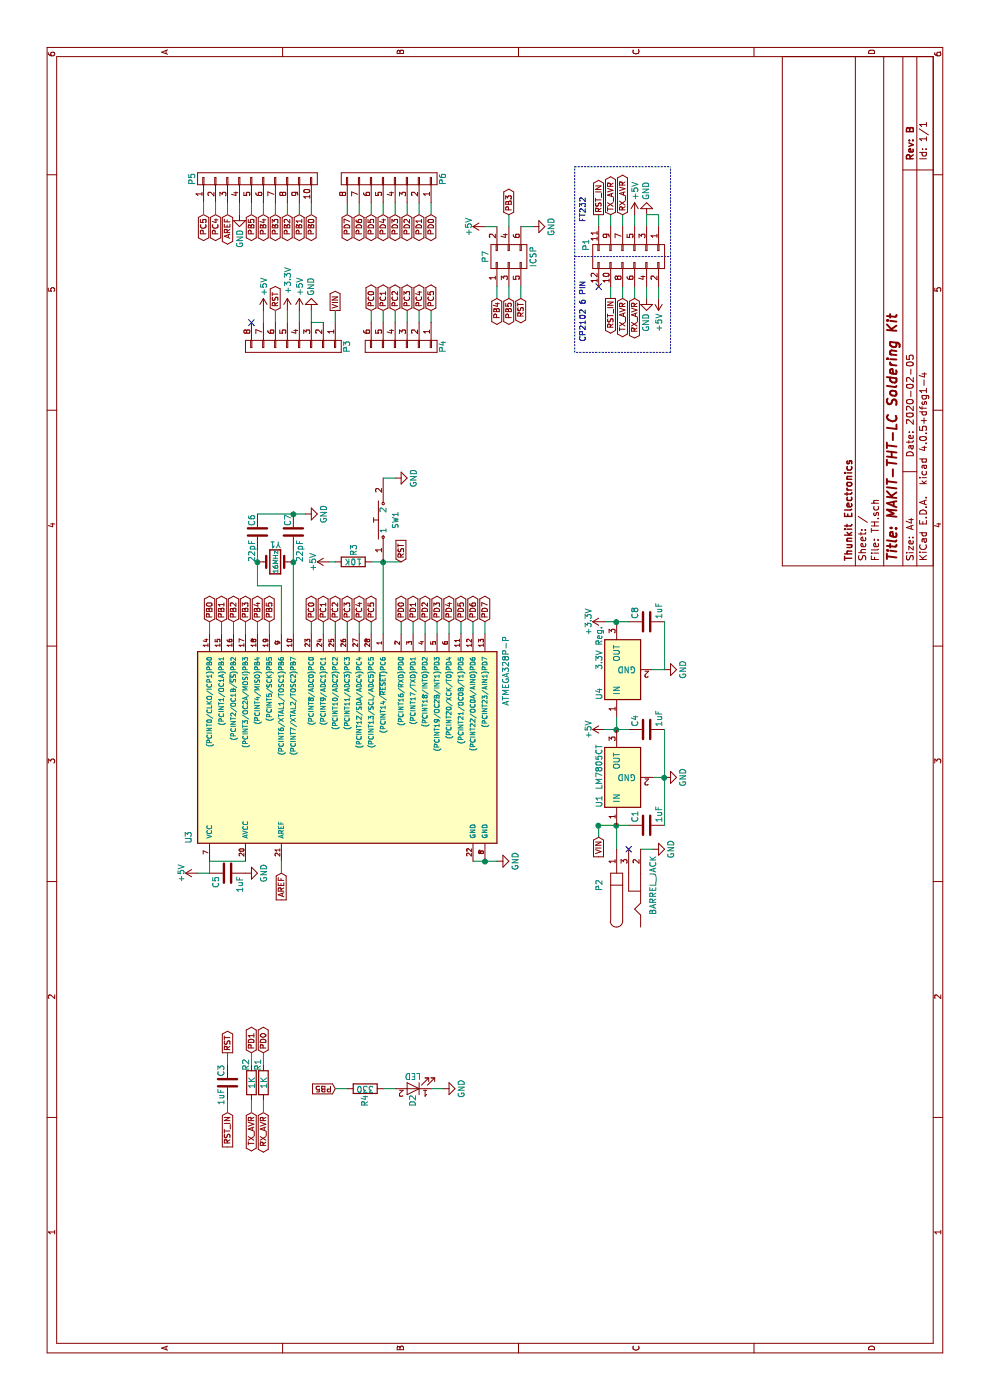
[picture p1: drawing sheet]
EESchema Schematic File Version 2
LIBS:power
LIBS:device
LIBS:transistors
LIBS:conn
LIBS:linear
LIBS:regul
LIBS:74xx
LIBS:cmos4000
LIBS:adc-dac
LIBS:memory
LIBS:xilinx
LIBS:microcontrollers
LIBS:dsp
LIBS:microchip
LIBS:analog_switches
LIBS:motorola
LIBS:texas
LIBS:intel
LIBS:audio
LIBS:interface
LIBS:digital-audio
LIBS:philips
LIBS:display
LIBS:cypress
LIBS:siliconi
LIBS:opto
LIBS:atmel
LIBS:contrib
LIBS:valves
LIBS:TH-cache
EELAYER 25 0
EELAYER END
$Descr A4 11693 8268
encoding utf-8
Sheet 1 1
Title "MAKIT-THT-LC Soldering Kit"
Date "2020-02-05"
Rev "B"
Comp "Thunkit Electronics"
Comment1 ""
Comment2 ""
Comment3 ""
Comment4 ""
$EndDescr
$Comp
L ATMEGA328P-P U3
U 1 1
P 5400 2850
F 0 "U3" H 4650 4100 50  0000 L BNN
F 1 "ATMEGA328P-P" H 5800 1450 50  0000 L BNN
F 2 "Housings_DIP:DIP-28_W7.62mm_LongPads" H 5400 2850 50  0001 C CIN
F 3 "" H 5400 2850 50  0000 C CNN
	1    5400 2850
	1    0    0    -1  
$EndComp
Text GLabel 6500 1750 2    47   BiDi ~ 0
PB0
Text GLabel 6500 1850 2    47   BiDi ~ 0
PB1
Text GLabel 6500 1950 2    47   BiDi ~ 0
PB2
Text GLabel 6500 2050 2    47   BiDi ~ 0
PB3
Text GLabel 6500 2150 2    47   BiDi ~ 0
PB4
Text GLabel 6500 2250 2    47   BiDi ~ 0
PB5
Text GLabel 6500 2600 2    47   BiDi ~ 0
PC0
Text GLabel 6500 2700 2    47   BiDi ~ 0
PC1
Text GLabel 6500 2800 2    47   BiDi ~ 0
PC2
Text GLabel 6500 2900 2    47   BiDi ~ 0
PC3
Text GLabel 6500 3000 2    47   BiDi ~ 0
PC4
Text GLabel 6500 3100 2    47   BiDi ~ 0
PC5
Text GLabel 6500 3350 2    47   BiDi ~ 0
PD0
Text GLabel 6500 3450 2    47   BiDi ~ 0
PD1
Text GLabel 6500 3550 2    47   BiDi ~ 0
PD2
Text GLabel 6500 3650 2    47   BiDi ~ 0
PD3
Text GLabel 6500 3750 2    47   BiDi ~ 0
PD4
Text GLabel 6500 3850 2    47   BiDi ~ 0
PD5
Text GLabel 6500 3950 2    47   BiDi ~ 0
PD6
Text GLabel 6500 4050 2    47   BiDi ~ 0
PD7
Wire Wire Line
	6400 2250 6500 2250
Wire Wire Line
	6500 2150 6400 2150
Wire Wire Line
	6400 2050 6500 2050
Wire Wire Line
	6500 1950 6400 1950
Wire Wire Line
	6500 1850 6400 1850
Wire Wire Line
	6400 1750 6500 1750
Wire Wire Line
	6400 3200 7000 3200
Wire Wire Line
	6500 3100 6400 3100
Wire Wire Line
	6400 3000 6500 3000
Wire Wire Line
	6500 2900 6400 2900
Wire Wire Line
	6400 2800 6500 2800
Wire Wire Line
	6500 2700 6400 2700
Wire Wire Line
	6500 2600 6400 2600
Wire Wire Line
	6400 3350 6500 3350
Wire Wire Line
	6500 3450 6400 3450
Wire Wire Line
	6400 3550 6500 3550
Wire Wire Line
	6500 3650 6400 3650
Wire Wire Line
	6400 3750 6500 3750
Wire Wire Line
	6400 3850 6500 3850
Wire Wire Line
	6500 3950 6400 3950
Wire Wire Line
	6400 4050 6500 4050
$Comp
L CONN_01X08 P6
U 1 1
P 10200 3250
F 0 "P6" H 10200 3700 50  0000 C CNN
F 1 "CONN_01X08" V 10300 3250 50  0001 C CNN
F 2 "Pin_Headers:Pin_Header_Straight_1x08_Pitch2.54mm" H 10200 3250 50  0001 C CNN
F 3 "" H 10200 3250 50  0000 C CNN
	1    10200 3250
	1    0    0    1   
$EndComp
$Comp
L CONN_01X06 P4
U 1 1
P 8800 3350
F 0 "P4" H 8800 3700 50  0000 C CNN
F 1 "CONN_01X06" V 8900 3350 50  0001 C CNN
F 2 "Pin_Headers:Pin_Header_Straight_1x06_Pitch2.54mm" H 8800 3350 50  0001 C CNN
F 3 "" H 8800 3350 50  0000 C CNN
	1    8800 3350
	-1   0    0    1   
$EndComp
Text GLabel 9900 2600 0    47   BiDi ~ 0
PB0
Text GLabel 9900 2500 0    47   BiDi ~ 0
PB1
Text GLabel 9900 2400 0    47   BiDi ~ 0
PB2
Text GLabel 9900 2300 0    47   BiDi ~ 0
PB3
Text GLabel 9900 2200 0    47   BiDi ~ 0
PB4
Text GLabel 9900 2100 0    47   BiDi ~ 0
PB5
Text GLabel 9100 3100 2    47   BiDi ~ 0
PC0
Text GLabel 9100 3200 2    47   BiDi ~ 0
PC1
Text GLabel 9100 3300 2    47   BiDi ~ 0
PC2
Text GLabel 9100 3400 2    47   BiDi ~ 0
PC3
Text GLabel 9100 3500 2    47   BiDi ~ 0
PC4
Text GLabel 9100 3600 2    47   BiDi ~ 0
PC5
Text GLabel 9100 2300 2    47   BiDi ~ 0
RST
Text GLabel 9900 3600 0    47   BiDi ~ 0
PD0
Text GLabel 9900 3500 0    47   BiDi ~ 0
PD1
Text GLabel 9900 3400 0    47   BiDi ~ 0
PD2
Text GLabel 9900 3300 0    47   BiDi ~ 0
PD3
Text GLabel 9900 3200 0    47   BiDi ~ 0
PD4
Text GLabel 9900 3100 0    47   BiDi ~ 0
PD5
Text GLabel 9900 3000 0    47   BiDi ~ 0
PD6
Text GLabel 9900 2900 0    47   BiDi ~ 0
PD7
Wire Wire Line
	10000 2100 9900 2100
Wire Wire Line
	9900 2200 10000 2200
Wire Wire Line
	10000 2300 9900 2300
Wire Wire Line
	9900 2400 10000 2400
Wire Wire Line
	9900 2500 10000 2500
Wire Wire Line
	10000 2600 9900 2600
Wire Wire Line
	9000 2300 9100 2300
Wire Wire Line
	9100 3600 9000 3600
Wire Wire Line
	9000 3500 9100 3500
Wire Wire Line
	9100 3400 9000 3400
Wire Wire Line
	9000 3300 9100 3300
Wire Wire Line
	9100 3200 9000 3200
Wire Wire Line
	9100 3100 9000 3100
Wire Wire Line
	10000 3600 9900 3600
Wire Wire Line
	9900 3500 10000 3500
Wire Wire Line
	10000 3400 9900 3400
Wire Wire Line
	9900 3300 10000 3300
Wire Wire Line
	10000 3200 9900 3200
Wire Wire Line
	10000 3100 9900 3100
Wire Wire Line
	9900 3000 10000 3000
Wire Wire Line
	10000 2900 9900 2900
Text GLabel 9900 1900 0    47   BiDi ~ 0
AREF
$Comp
L GND #PWR01
U 1 1
P 9900 2000
F 0 "#PWR01" H 9900 1750 50  0001 C CNN
F 1 "GND" V 9900 1800 50  0000 C CNN
F 2 "" H 9900 2000 50  0000 C CNN
F 3 "" H 9900 2000 50  0000 C CNN
	1    9900 2000
	0    1    1    0   
$EndComp
Wire Wire Line
	9900 1900 10000 1900
Wire Wire Line
	10000 2000 9900 2000
$Comp
L R R3
U 1 1
P 7000 2950
F 0 "R3" H 7100 2950 50  0000 C CNN
F 1 "10K" V 7000 2950 50  0000 C CNN
F 2 "Resistors_THT:R_Axial_DIN0207_L6.3mm_D2.5mm_P7.62mm_Horizontal" V 6930 2950 50  0001 C CNN
F 3 "" H 7000 2950 50  0000 C CNN
	1    7000 2950
	1    0    0    -1  
$EndComp
$Comp
L +5V #PWR02
U 1 1
P 7000 2750
F 0 "#PWR02" H 7000 2600 50  0001 C CNN
F 1 "+5V" H 7000 2890 50  0000 C CNN
F 2 "" H 7000 2750 50  0000 C CNN
F 3 "" H 7000 2750 50  0000 C CNN
	1    7000 2750
	1    0    0    -1  
$EndComp
Wire Wire Line
	7000 3100 7000 3350
Connection ~ 7000 3200
$Comp
L Crystal Y1
U 1 1
P 7000 2300
F 0 "Y1" H 7000 2450 50  0000 C CNN
F 1 "16MHz" V 7000 2300 39  0000 C CNN
F 2 "Crystals:Crystal_HC49-U_Vertical" H 7000 2300 50  0001 C CNN
F 3 "" H 7000 2300 50  0000 C CNN
	1    7000 2300
	0    1    1    0   
$EndComp
$Comp
L C C6
U 1 1
P 7250 2150
F 0 "C6" V 7200 2200 50  0000 L CNN
F 1 "22pF" V 7200 1900 50  0000 L CNN
F 2 "Capacitors_THT:C_Disc_D3.8mm_W2.6mm_P2.50mm" H 7288 2000 50  0001 C CNN
F 3 "" H 7250 2150 50  0000 C CNN
	1    7250 2150
	0    1    1    0   
$EndComp
$Comp
L C C7
U 1 1
P 7250 2450
F 0 "C7" V 7200 2500 50  0000 L CNN
F 1 "22pF" V 7300 2200 50  0000 L CNN
F 2 "Capacitors_THT:C_Disc_D3.8mm_W2.6mm_P2.50mm" H 7288 2300 50  0001 C CNN
F 3 "" H 7250 2450 50  0000 C CNN
	1    7250 2450
	0    1    1    0   
$EndComp
Wire Wire Line
	6400 2350 6800 2350
Wire Wire Line
	6800 2150 7100 2150
Connection ~ 7000 2150
Wire Wire Line
	6800 2350 6800 2150
Wire Wire Line
	6400 2450 7100 2450
Connection ~ 7000 2450
$Comp
L GND #PWR03
U 1 1
P 7400 2550
F 0 "#PWR03" H 7400 2300 50  0001 C CNN
F 1 "GND" H 7400 2400 50  0000 C CNN
F 2 "" H 7400 2550 50  0000 C CNN
F 3 "" H 7400 2550 50  0000 C CNN
	1    7400 2550
	1    0    0    -1  
$EndComp
Wire Wire Line
	7400 2150 7400 2550
Connection ~ 7400 2450
Wire Wire Line
	9000 2500 9100 2500
$Comp
L GND #PWR04
U 1 1
P 9100 2600
F 0 "#PWR04" H 9100 2350 50  0001 C CNN
F 1 "GND" V 9100 2400 50  0000 C CNN
F 2 "" H 9100 2600 50  0000 C CNN
F 3 "" H 9100 2600 50  0000 C CNN
	1    9100 2600
	0    -1   -1   0   
$EndComp
Wire Wire Line
	9000 2600 9000 2700
Wire Wire Line
	9000 2600 9100 2600
$Comp
L +5V #PWR05
U 1 1
P 4400 1650
F 0 "#PWR05" H 4400 1500 50  0001 C CNN
F 1 "+5V" H 4400 1790 50  0000 C CNN
F 2 "" H 4400 1650 50  0000 C CNN
F 3 "" H 4400 1650 50  0000 C CNN
	1    4400 1650
	1    0    0    -1  
$EndComp
Wire Wire Line
	4400 1650 4400 1750
Wire Wire Line
	4400 1750 4500 1750
Wire Wire Line
	4500 1750 4500 2050
Text GLabel 4400 2350 0    47   Input ~ 0
AREF
Wire Wire Line
	4400 2350 4500 2350
$Comp
L GND #PWR06
U 1 1
P 4500 4150
F 0 "#PWR06" H 4500 3900 50  0001 C CNN
F 1 "GND" H 4500 4000 50  0000 C CNN
F 2 "" H 4500 4150 50  0000 C CNN
F 3 "" H 4500 4150 50  0000 C CNN
	1    4500 4150
	1    0    0    -1  
$EndComp
Wire Wire Line
	4500 3950 4500 4150
Connection ~ 4500 4050
$Comp
L C C5
U 1 1
P 4400 1900
F 0 "C5" H 4425 2000 50  0000 L CNN
F 1 "1uF" H 4425 1800 50  0000 L CNN
F 2 "Capacitors_THT:C_Disc_D3.8mm_W2.6mm_P2.50mm" H 4438 1750 50  0001 C CNN
F 3 "" H 4400 1900 50  0000 C CNN
	1    4400 1900
	-1   0    0    -1  
$EndComp
$Comp
L GND #PWR07
U 1 1
P 4400 2050
F 0 "#PWR07" H 4400 1800 50  0001 C CNN
F 1 "GND" H 4400 1900 50  0000 C CNN
F 2 "" H 4400 2050 50  0000 C CNN
F 3 "" H 4400 2050 50  0000 C CNN
	1    4400 2050
	1    0    0    -1  
$EndComp
$Comp
L C C1
U 1 1
P 4800 5400
F 0 "C1" H 4825 5500 50  0000 L CNN
F 1 "1uF" H 4825 5300 50  0000 L CNN
F 2 "Capacitors_THT:C_Disc_D3.8mm_W2.6mm_P2.50mm" H 4838 5250 50  0001 C CNN
F 3 "" H 4800 5400 50  0000 C CNN
	1    4800 5400
	1    0    0    -1  
$EndComp
$Comp
L C C4
U 1 1
P 5600 5400
F 0 "C4" H 5625 5500 50  0000 L CNN
F 1 "1uF" H 5625 5300 50  0000 L CNN
F 2 "Capacitors_THT:C_Disc_D3.8mm_W2.6mm_P2.50mm" H 5638 5250 50  0001 C CNN
F 3 "" H 5600 5400 50  0000 C CNN
	1    5600 5400
	1    0    0    -1  
$EndComp
$Comp
L +5V #PWR08
U 1 1
P 5600 5050
F 0 "#PWR08" H 5600 4900 50  0001 C CNN
F 1 "+5V" H 5600 5190 50  0000 C CNN
F 2 "" H 5600 5050 50  0000 C CNN
F 3 "" H 5600 5050 50  0000 C CNN
	1    5600 5050
	1    0    0    -1  
$EndComp
Wire Wire Line
	5600 5050 5600 5250
Connection ~ 5600 5150
Connection ~ 4800 5150
$Comp
L GND #PWR09
U 1 1
P 5200 5550
F 0 "#PWR09" H 5200 5300 50  0001 C CNN
F 1 "GND" H 5200 5400 50  0000 C CNN
F 2 "" H 5200 5550 50  0000 C CNN
F 3 "" H 5200 5550 50  0000 C CNN
	1    5200 5550
	1    0    0    -1  
$EndComp
Wire Wire Line
	4800 5550 5600 5550
Wire Wire Line
	5200 5550 5200 5450
Connection ~ 5200 5550
$Comp
L LM7805CT U1
U 1 1
P 5200 5200
F 0 "U1" H 5000 5400 50  0000 C CNN
F 1 "LM7805CT" H 5100 5400 50  0000 L CNN
F 2 "MOD:TO-220-3_Horizontal_NO_HOLE" H 5200 5300 50  0001 C CIN
F 3 "" H 5200 5200 50  0000 C CNN
	1    5200 5200
	1    0    0    -1  
$EndComp
Wire Wire Line
	4600 5150 4800 5150
Wire Wire Line
	7000 2800 7000 2750
$Comp
L Push_SW SW1
U 1 1
P 7350 3050
F 0 "SW1" H 7350 2800 47  0000 C CNN
F 1 "Push_SW" H 7360 3030 47  0001 C CNN
F 2 "Buttons_Switches_THT:SW_PUSH_6mm" H 7350 3050 47  0001 C CNN
F 3 "" H 7350 3050 47  0001 C CNN
	1    7350 3050
	1    0    0    -1  
$EndComp
$Comp
L GND #PWR010
U 1 1
P 7700 3300
F 0 "#PWR010" H 7700 3050 50  0001 C CNN
F 1 "GND" H 7700 3150 50  0000 C CNN
F 2 "" H 7700 3300 50  0000 C CNN
F 3 "" H 7700 3300 50  0000 C CNN
	1    7700 3300
	1    0    0    -1  
$EndComp
Wire Wire Line
	7700 3300 7700 3200
$Comp
L BARREL_JACK P2
U 1 1
P 4300 5250
F 0 "P2" H 4300 5500 50  0000 C CNN
F 1 "BARREL_JACK" H 4300 5050 50  0000 C CNN
F 2 "Connectors:BARREL_JACK" H 4300 5250 50  0001 C CNN
F 3 "" H 4300 5250 50  0000 C CNN
	1    4300 5250
	1    0    0    -1  
$EndComp
$Comp
L GND #PWR011
U 1 1
P 4600 5450
F 0 "#PWR011" H 4600 5200 50  0001 C CNN
F 1 "GND" H 4600 5300 50  0000 C CNN
F 2 "" H 4600 5450 50  0000 C CNN
F 3 "" H 4600 5450 50  0000 C CNN
	1    4600 5450
	1    0    0    -1  
$EndComp
Wire Wire Line
	4600 5450 4600 5350
NoConn ~ 4600 5250
Text GLabel 7000 3350 2    47   Input ~ 0
RST
Text GLabel 2600 2800 1    47   Input ~ 0
PB5
$Comp
L R R4
U 1 1
P 2600 3050
F 0 "R4" H 2700 3050 50  0000 C CNN
F 1 "330" V 2600 3050 50  0000 C CNN
F 2 "Resistors_THT:R_Axial_DIN0207_L6.3mm_D2.5mm_P7.62mm_Horizontal" V 2530 3050 50  0001 C CNN
F 3 "" H 2600 3050 50  0000 C CNN
	1    2600 3050
	-1   0    0    1   
$EndComp
$Comp
L LED D2
U 1 1
P 2600 3450
F 0 "D2" V 2600 3550 50  0000 C CNN
F 1 "LED" H 2600 3350 50  0000 C CNN
F 2 "LEDs:LED_D5.0mm" H 2600 3450 50  0001 C CNN
F 3 "" H 2600 3450 50  0000 C CNN
	1    2600 3450
	0    -1   -1   0   
$EndComp
$Comp
L GND #PWR012
U 1 1
P 2600 3700
F 0 "#PWR012" H 2600 3450 50  0001 C CNN
F 1 "GND" H 2600 3550 50  0000 C CNN
F 2 "" H 2600 3700 50  0000 C CNN
F 3 "" H 2600 3700 50  0000 C CNN
	1    2600 3700
	1    0    0    -1  
$EndComp
Wire Wire Line
	2600 2800 2600 2900
Wire Wire Line
	2600 3200 2600 3300
Wire Wire Line
	2600 3600 2600 3700
$Comp
L CONN_01X08 P3
U 1 1
P 8800 2450
F 0 "P3" H 8800 2900 50  0000 C CNN
F 1 "CONN_01X08" V 8900 2450 50  0001 C CNN
F 2 "Pin_Headers:Pin_Header_Straight_1x08_Pitch2.54mm" H 8800 2450 50  0001 C CNN
F 3 "" H 8800 2450 50  0000 C CNN
	1    8800 2450
	-1   0    0    1   
$EndComp
Wire Wire Line
	9100 2200 9000 2200
NoConn ~ 9000 2100
Text GLabel 9100 2800 2    47   Output ~ 0
VIN
Wire Wire Line
	9100 2800 9000 2800
Text GLabel 4700 5000 0    47   Input ~ 0
VIN
Wire Wire Line
	4700 5000 4800 5000
$Comp
L +5V #PWR013
U 1 1
P 9100 2200
F 0 "#PWR013" H 9100 2050 50  0001 C CNN
F 1 "+5V" V 9100 2400 50  0000 C CNN
F 2 "" H 9100 2200 50  0000 C CNN
F 3 "" H 9100 2200 50  0000 C CNN
	1    9100 2200
	0    1    1    0   
$EndComp
$Comp
L +5V #PWR014
U 1 1
P 9100 2500
F 0 "#PWR014" H 9100 2350 50  0001 C CNN
F 1 "+5V" V 9100 2700 50  0000 C CNN
F 2 "" H 9100 2500 50  0000 C CNN
F 3 "" H 9100 2500 50  0000 C CNN
	1    9100 2500
	0    1    1    0   
$EndComp
$Comp
L CONN_02X03 P7
U 1 1
P 9550 4250
F 0 "P7" H 9550 4450 50  0000 C CNN
F 1 "ICSP" H 9550 4050 50  0000 C CNN
F 2 "Pin_Headers:Pin_Header_Straight_2x03_Pitch2.54mm" H 9550 3050 50  0001 C CNN
F 3 "" H 9550 3050 50  0000 C CNN
	1    9550 4250
	1    0    0    -1  
$EndComp
Text GLabel 9200 4150 0    47   BiDi ~ 0
PB4
Text GLabel 9200 4250 0    47   BiDi ~ 0
PB5
Text GLabel 9200 4350 0    47   BiDi ~ 0
RST
Text GLabel 9900 4250 2    47   BiDi ~ 0
PB3
$Comp
L +5V #PWR015
U 1 1
P 9800 4050
F 0 "#PWR015" H 9800 3900 50  0001 C CNN
F 1 "+5V" H 9800 4190 50  0000 C CNN
F 2 "" H 9800 4050 50  0000 C CNN
F 3 "" H 9800 4050 50  0000 C CNN
	1    9800 4050
	1    0    0    -1  
$EndComp
$Comp
L GND #PWR016
U 1 1
P 9800 4450
F 0 "#PWR016" H 9800 4200 50  0001 C CNN
F 1 "GND" H 9800 4300 50  0000 C CNN
F 2 "" H 9800 4450 50  0000 C CNN
F 3 "" H 9800 4450 50  0000 C CNN
	1    9800 4450
	1    0    0    -1  
$EndComp
Wire Wire Line
	9800 4450 9800 4350
Wire Wire Line
	9800 4250 9900 4250
Wire Wire Line
	9800 4150 9800 4050
Wire Wire Line
	9300 4150 9200 4150
Wire Wire Line
	9200 4250 9300 4250
Wire Wire Line
	9300 4350 9200 4350
$Comp
L CONN_01X10 P5
U 1 1
P 10200 2150
F 0 "P5" H 10200 2700 50  0000 C CNN
F 1 "CONN_01X10" V 10300 2150 50  0001 C CNN
F 2 "Pin_Headers:Pin_Header_Straight_1x10_Pitch2.54mm" H 10200 2150 50  0001 C CNN
F 3 "" H 10200 2150 50  0000 C CNN
	1    10200 2150
	1    0    0    -1  
$EndComp
Text GLabel 9900 1800 0    47   BiDi ~ 0
PC4
Text GLabel 9900 1700 0    47   BiDi ~ 0
PC5
Wire Wire Line
	9900 1700 10000 1700
Wire Wire Line
	10000 1800 9900 1800
$Comp
L LM7805CT U4
U 1 1
P 6100 5200
F 0 "U4" H 5900 5400 50  0000 C CNN
F 1 "3.3V Reg." H 6100 5400 50  0000 L CNN
F 2 "TO_SOT_Packages_THT:TO-92_Inline_Wide" H 6100 5300 50  0001 C CIN
F 3 "" H 6100 5200 50  0000 C CNN
	1    6100 5200
	1    0    0    -1  
$EndComp
$Comp
L GND #PWR017
U 1 1
P 6100 5550
F 0 "#PWR017" H 6100 5300 50  0001 C CNN
F 1 "GND" H 6100 5400 50  0000 C CNN
F 2 "" H 6100 5550 50  0000 C CNN
F 3 "" H 6100 5550 50  0000 C CNN
	1    6100 5550
	1    0    0    -1  
$EndComp
Wire Wire Line
	6100 5550 6100 5450
$Comp
L +3.3V #PWR018
U 1 1
P 6500 5050
F 0 "#PWR018" H 6500 4900 50  0001 C CNN
F 1 "+3.3V" H 6500 5190 50  0000 C CNN
F 2 "" H 6500 5050 50  0000 C CNN
F 3 "" H 6500 5050 50  0000 C CNN
	1    6500 5050
	1    0    0    -1  
$EndComp
$Comp
L C C8
U 1 1
P 6500 5400
F 0 "C8" H 6525 5500 50  0000 L CNN
F 1 "1uF" H 6525 5300 50  0000 L CNN
F 2 "Capacitors_THT:C_Disc_D3.8mm_W2.6mm_P2.50mm" H 6538 5250 50  0001 C CNN
F 3 "" H 6500 5400 50  0000 C CNN
	1    6500 5400
	1    0    0    -1  
$EndComp
Wire Wire Line
	6500 5550 6100 5550
Wire Wire Line
	6500 5050 6500 5250
Connection ~ 6500 5150
Connection ~ 4800 5000
Wire Wire Line
	5700 5150 5600 5150
$Comp
L +3.3V #PWR019
U 1 1
P 9100 2400
F 0 "#PWR019" H 9100 2250 50  0001 C CNN
F 1 "+3.3V" V 9100 2650 50  0000 C CNN
F 2 "" H 9100 2400 50  0000 C CNN
F 3 "" H 9100 2400 50  0000 C CNN
	1    9100 2400
	0    1    1    0   
$EndComp
Wire Wire Line
	9100 2400 9000 2400
Wire Wire Line
	4800 5000 4800 5250
Text GLabel 2900 2200 2    47   BiDi ~ 0
PD0
Text GLabel 2900 2100 2    47   BiDi ~ 0
PD1
$Comp
L R R2
U 1 1
P 2650 2100
F 0 "R2" V 2600 2250 50  0000 C CNN
F 1 "1K" V 2650 2100 50  0000 C CNN
F 2 "Resistors_THT:R_Axial_DIN0207_L6.3mm_D2.5mm_P7.62mm_Horizontal" V 2580 2100 50  0001 C CNN
F 3 "" H 2650 2100 50  0000 C CNN
	1    2650 2100
	0    1    1    0   
$EndComp
$Comp
L R R1
U 1 1
P 2650 2200
F 0 "R1" V 2600 2350 50  0000 C CNN
F 1 "1K" V 2650 2200 50  0000 C CNN
F 2 "Resistors_THT:R_Axial_DIN0207_L6.3mm_D2.5mm_P7.62mm_Horizontal" V 2580 2200 50  0001 C CNN
F 3 "" H 2650 2200 50  0000 C CNN
	1    2650 2200
	0    1    1    0   
$EndComp
Wire Wire Line
	9900 5200 9800 5200
Wire Wire Line
	9800 5100 9900 5100
Wire Wire Line
	2900 2100 2800 2100
Wire Wire Line
	2800 2200 2900 2200
Text GLabel 2900 1900 2    47   Output ~ 0
RST
Wire Wire Line
	9900 5300 9800 5300
$Comp
L GND #PWR020
U 1 1
P 9900 5400
F 0 "#PWR020" H 9900 5150 50  0001 C CNN
F 1 "GND" V 9900 5200 50  0000 C CNN
F 2 "" H 9900 5400 50  0000 C CNN
F 3 "" H 9900 5400 50  0000 C CNN
	1    9900 5400
	0    -1   -1   0   
$EndComp
Wire Wire Line
	9900 5500 9800 5500
Wire Wire Line
	9900 5400 9800 5400
$Comp
L C C3
U 1 1
P 2650 1900
F 0 "C3" V 2700 1750 50  0000 L CNN
F 1 "1uF" V 2700 1950 50  0000 L CNN
F 2 "Capacitors_THT:C_Disc_D3.8mm_W2.6mm_P2.50mm" H 2688 1750 50  0001 C CNN
F 3 "" H 2650 1900 50  0000 C CNN
	1    2650 1900
	0    -1   -1   0   
$EndComp
Wire Wire Line
	2800 1900 2900 1900
$Comp
L +5V #PWR021
U 1 1
P 9900 5300
F 0 "#PWR021" H 9900 5150 50  0001 C CNN
F 1 "+5V" V 9900 5500 50  0000 C CNN
F 2 "" H 9900 5300 50  0000 C CNN
F 3 "" H 9900 5300 50  0000 C CNN
	1    9900 5300
	0    1    1    0   
$EndComp
Wire Wire Line
	9200 5200 9300 5200
Wire Wire Line
	9300 5100 9200 5100
Wire Wire Line
	9200 5300 9300 5300
$Comp
L +5V #PWR022
U 1 1
P 9200 5500
F 0 "#PWR022" H 9200 5350 50  0001 C CNN
F 1 "+5V" V 9200 5700 50  0000 C CNN
F 2 "" H 9200 5500 50  0000 C CNN
F 3 "" H 9200 5500 50  0000 C CNN
	1    9200 5500
	0    -1   1    0   
$EndComp
Text GLabel 9200 5100 0    47   Output ~ 0
RST_IN
NoConn ~ 9300 5000
Text GLabel 9200 5300 0    47   BiDi ~ 0
RX_AVR
Text GLabel 9200 5200 0    47   BiDi ~ 0
TX_AVR
Text GLabel 9900 5100 2    47   BiDi ~ 0
TX_AVR
Text GLabel 9900 5200 2    47   BiDi ~ 0
RX_AVR
Text GLabel 2400 2100 0    47   BiDi ~ 0
TX_AVR
Text GLabel 2400 2200 0    47   BiDi ~ 0
RX_AVR
Wire Wire Line
	2500 2100 2400 2100
Wire Wire Line
	2500 2200 2400 2200
Wire Wire Line
	9200 5500 9300 5500
$Comp
L GND #PWR023
U 1 1
P 9200 5400
F 0 "#PWR023" H 9200 5150 50  0001 C CNN
F 1 "GND" V 9200 5200 50  0000 C CNN
F 2 "" H 9200 5400 50  0000 C CNN
F 3 "" H 9200 5400 50  0000 C CNN
	1    9200 5400
	0    1    -1   0   
$EndComp
Wire Wire Line
	9200 5400 9300 5400
Text GLabel 9900 5000 2    47   Output ~ 0
RST_IN
Wire Wire Line
	9900 5000 9800 5000
Text GLabel 2400 1900 0    47   Input ~ 0
RST_IN
Wire Wire Line
	2500 1900 2400 1900
$Comp
L CONN_02X06 P1
U 1 1
P 9550 5250
F 0 "P1" H 9450 4900 50  0000 C CNN
F 1 "CONN_02X06" H 9550 4900 50  0001 C CNN
F 2 "Pin_Headers:Pin_Header_Angled_2x06" H 9550 4050 50  0001 C CNN
F 3 "" H 9550 4050 50  0000 C CNN
	1    9550 5250
	-1   0    0    1   
$EndComp
Text Notes 10050 4900 2    47   ~ 0
FT232
Text Notes 9350 4900 2    47   ~ 0
CP2102 6 PIN
Wire Wire Line
	9900 5500 9900 5400
Wire Notes Line
	9550 4800 9550 5600
Wire Notes Line
	8750 5600 10300 5600
Wire Notes Line
	8750 5600 8750 4800
Wire Notes Line
	8750 4800 10300 4800
Wire Notes Line
	10300 4800 10300 5600
$EndSCHEMATC
